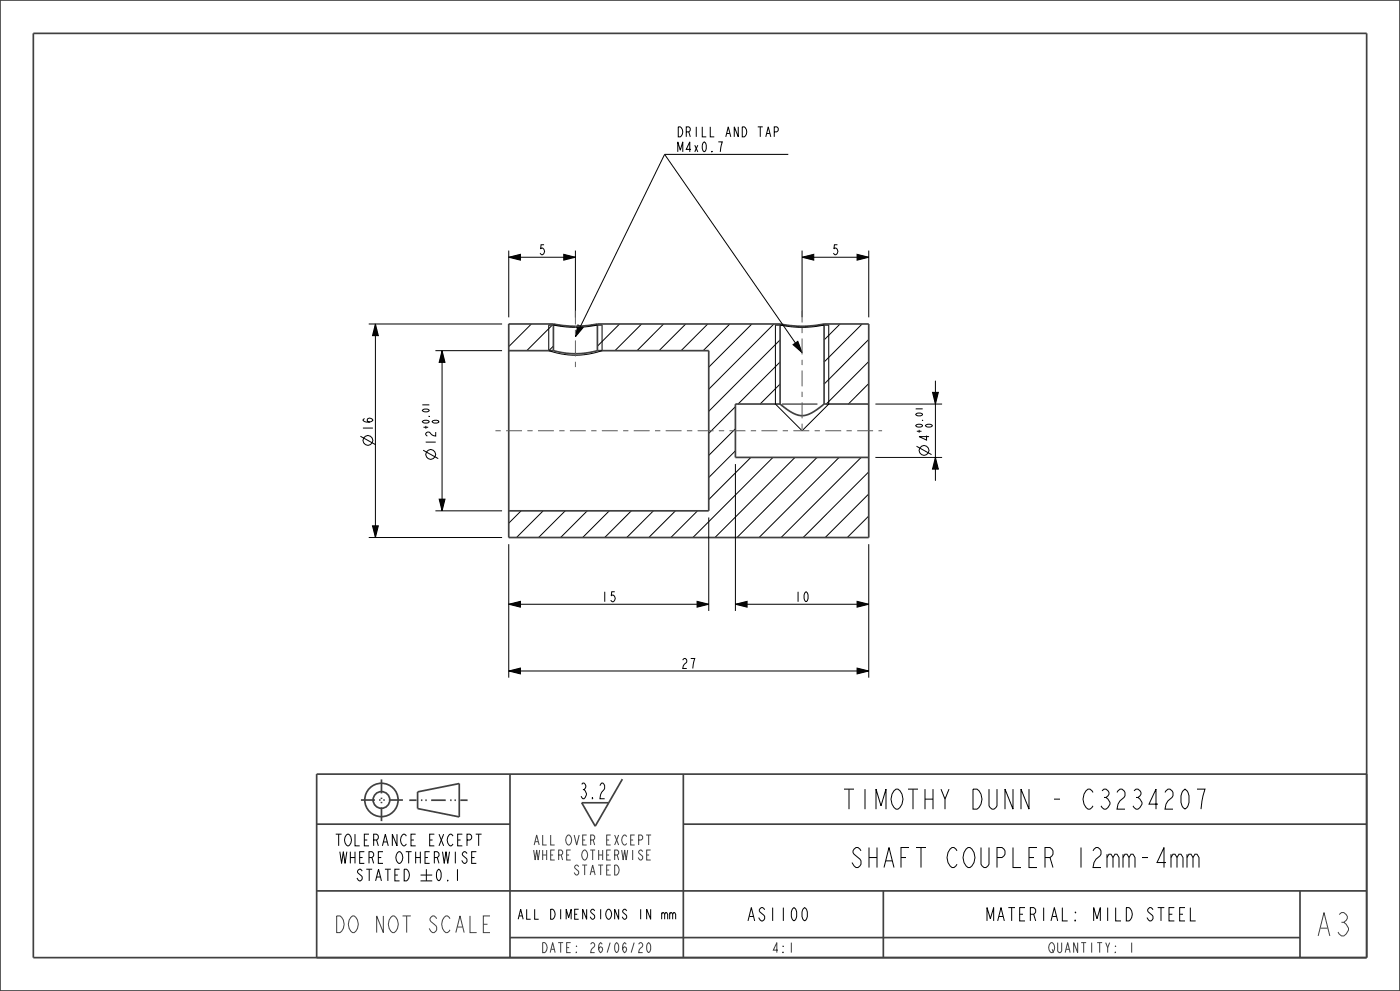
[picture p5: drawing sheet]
<svg xmlns="http://www.w3.org/2000/svg" width="420mm" height="297mm" viewBox="0 0 420 297" stroke-linecap="round" stroke-linejoin="round" font-family="sans-serif">
<g fill="none" stroke="#000" stroke-width=".3">
<path d="M199.4 46.3l-26.8 54.6M199.4 46.3l41.2 59.4M199.4 46.3h37.1M152.6 77.1l3.5-.9v1.8zM152.6 75.1v20M152.6 77.1h20M169.1 76.2l3.5 .9-3.5 .9zM172.6 75.1v20M240.6 77.1l3.5-.9v1.8zM240.6 75.1v20M240.6 77.1h20M257.1 76.2l3.5 .9-3.5 .9z"/>
<path d="M260.6 75.1v20M110.6 97.1h40M112.6 97.1l.9 3.5h-1.7zM112.6 97.1v64M152.8 97.1l-.2 .2M159.4 97.1l-6.8 6.8M164.6 97.4v7.7M166 97.4a31.7 31.7 0 0 0 13.2 0M166 97.1l-8 8M173.4 97.4l1.5 .8-2.3 2.7zM179.3 97.1h-.1M180.6 97.4v7.7a24 24 0 0 1-16 0"/>
<path d="M185.9 97.1l-6.7 6.6M192.5 97.1l-8 8M199.1 97.1l-8 8M205.7 97.1l-8 8M212.3 97.1l-8 8M219 97.1l-8 8M225.6 97.1l-13 12.9M232.2 97.1l-19.6 19.6M232.6 97.4v23.7l8 8 8-8v-23.7M234 97.4a31.7 31.7 0 0 0 13.2 0M252 97.1l-4.8 4.8M258.6 97.1l-11.4 11.4"/>
<path d="M130.6 105.1h20M132.6 105.1l.9 3.5h-1.7zM132.6 105.1v48M166 103.7l-1.4 1.4M234 101.9l-21.4 21.4M234 108.5l-12.6 12.6M234 115.1l-6 6M237.9 103.3l1.4-1 1.3 3.4zM260.6 101.7l-13.4 13.4M260.6 108.3l-12.7 12.8M260.6 115l-6.1 6.1M279.7 117.6h1.8l-.9 3.5z"/>
<path d="M280.6 114.1v30M108.1 130.7l4.5 2.5M127 134.9l4.5 2.5M220.6 121.9l-8 8M220.6 128.5l-8 8M220.6 135.1l-8 8M220.6 139.1v44M225.3 137.1l-12.7 12.6M231.9 137.1l-24 24M234.6 121.1h10.6M238.5 137.1l-24 24M245.1 137.1l-24 24"/>
<path d="M251.7 137.1l-24 24M258.3 137.1l-24 24M262.6 137.1h20M262.6 121.1h20M275 133.7l4.5 2.5M280.6 137.1l.9 3.5h-1.8zM111.8 157.6h1.7l-.9 3.5zM130.6 153.1h20M131.8 149.6h1.7l-.9 3.5zM156.3 153.1l-3.7 3.7M163 153.1l-8 8M169.6 153.1l-8 8"/>
<path d="M176.2 153.1l-8 8M182.8 153.1l-8 8M189.4 153.1l-8 8M196 153.1l-8 8M202.6 153.1l-8 8M209.3 153.1l-8 8M212.6 155.1v28M260.6 141.4l-19.6 19.7M260.6 148l-13 13.1M260.6 154.7l-6.4 6.4M110.6 161.1h40M152.6 163.1v40"/>
<path d="M260.6 163.1v40M152.6 181.1l3.5-.9v1.8zM152.6 181.1h60M209.1 180.2l3.5 .9-3.5 .9zM220.6 181.1l3.5-.9v1.8zM220.6 181.1h40M257.1 180.2l3.5 .9-3.5 .9zM152.6 201.1l3.5-.9v1.8zM152.6 201.1h108M257.1 200.2l3.5 .9-3.5 .9zM126.2 262.3h3.5M126.2 264h3.5"/>
<path d="M127.9 260.5v3.5"/>
<circle cx="110.4" cy="132" r="1.47"/>
<circle cx="129.2" cy="136.2" r="1.47"/>
<circle cx="277.2" cy="135" r="1.47"/>
</g>
<g fill="none" stroke="#404040" stroke-width=".51">
<path d="M0 0h420v297h-420zM10 10h400v277h-400zM164.6 97.4h3.2M166 97.1a32 32 0 0 0 13.2 0M166 97.1h-13.4v64h108v-64h-13.4M166 97.1v8M177.4 97.4h3.2M179.2 97.1v8M179.2 97.1h54.8M232.6 97.4h3.2M234 97.1a32 32 0 0 0 13.2 0M234 97.1v24"/>
<path d="M245.4 97.4h3.2M247.2 97.1v24M152.6 105.1h13.4M166 105.1a24 24 0 0 0 13.2 0M179.2 105.1h33.4v48h-60M234 121.1a11.1 11.1 0 0 0 7 3.5 12.6 12.6 0 0 0 6.2-3.5M234 121.1h-13.4v16h40M247.2 121.1h13.4M122.8 239.8h2.2M125.3 237.3l12.5-2.5v10l-12.5-2.5zM126.3 239.8h.4M127.6 239.8h.4"/>
<path d="M129.3 239.8h4.4M135 239.8h.5M136.3 239.8h.5M138.1 239.8h2.2M153 232v55M186.7 233.5l-8.1 14.1-4.1-7M205 232v55M410 232h-315v55M95 247h58M205 247h205M95 267h315M265 267v20"/>
<path d="M390 267v20M153 281h237"/>
<circle cx="114.4" cy="239.7" r="5"/>
<circle cx="114.4" cy="239.7" r="2.5"/>
</g>
<g fill="#000">
<path d="M152.6 77.1l3.5-.9v1.8zM169.1 76.2l3.5 .9-3.5 .9zM240.6 77.1l3.5-.9v1.8zM257.1 76.2l3.5 .9-3.5 .9zM112.6 97.1l.9 3.5h-1.7zM132.6 105.1l.9 3.5h-1.7zM173.4 97.4l1.5 .8-2.3 2.7zM237.9 103.3l1.4-1 1.3 3.4zM280.6 137.1l.9 3.5h-1.8zM279.7 117.6h1.8l-.9 3.5zM131.8 149.6h1.7l-.9 3.5zM111.8 157.6h1.7l-.9 3.5z"/>
<path d="M152.6 181.1l3.5-.9v1.8zM209.1 180.2l3.5 .9-3.5 .9zM220.6 181.1l3.5-.9v1.8zM257.1 180.2l3.5 .9-3.5 .9zM152.6 201.1l3.5-.9v1.8zM257.1 200.2l3.5 .9-3.5 .9z"/>
</g>
<path d="M108.3 239.8h12.7M114.4 233.6v12.5" fill="none" stroke="#404040" stroke-width=".51" stroke-dasharray="4.2 1.3 .4 .8 .4 1.3" stroke-linecap="butt"/>
<!-- layer: 02___PRT_ALL_AXES -->
<path d="M172.6 110v-16.9M148.6 129.1h116M240.6 128.6v-35.5" fill="none" stroke="#5d5d5d" stroke-width=".3" stroke-dasharray="1.6 1.6 4.8 1.6" stroke-linecap="butt"/>
<text font-size="9.1" fill="#404040" x="394.5" y="280.5">A3</text>
<g font-size="7.8">
<text x="253.7" y="242.5">TIMOTHY DUNN - C3234207</text>
<text x="256" y="260">SHAFT COUPLER 12mm-4mm</text>
</g>
<text font-size="6.5" fill="#404040" x="100.6" y="279.5">DO NOT SCALE</text>
<text font-size="6.1" fill="#404040" x="173.6" y="239.4">3.2</text>
<g font-size="5.2">
<text x="224.1" y="276">AS1100</text>
<text x="296.3" y="276">MATERIAL: MILD STEEL</text>
</g>
<g font-size="4.5">
<text x="100.8" y="253.5">TOLERANCE EXCEPT</text>
<text x="102.2" y="258.8">WHERE OTHERWISE</text>
<text x="106.8" y="264">STATED</text>
<text x="130.4" y="264">0.1</text>
</g>
<g font-size="3.9">
<text x="202.9" y="41">DRILL AND TAP</text>
<text x="202.9" y="45.5">M4x0.7</text>
<text x="161.4" y="76.3">5</text>
<text x="249.4" y="76.3">5</text>
<text x="111.9" y="129.5" transform="rotate(-90 111.9 129.5)">16</text>
<text x="130.7" y="133.7" transform="rotate(-90 130.7 133.7)">12</text>
<text x="278.7" y="132.5" transform="rotate(-90 278.7 132.5)">4</text>
<text x="180.2" y="180.3">15</text>
<text x="238.2" y="180.3">10</text>
<text x="204.2" y="200.3">27</text>
<text x="155.6" y="275.5">ALL DIMENSIONS IN mm</text>
</g>
<g font-size="3.9" fill="#404040">
<text x="160.3" y="253.3">ALL OVER EXCEPT</text>
<text x="160.3" y="257.8">WHERE OTHERWISE</text>
<text x="172" y="262.3">STATED</text>
<text x="162.6" y="285.5">DATE: 26/06/20</text>
<text x="231.5" y="285.5">4:1</text>
<text x="314.6" y="285.5">QUANTITY: 1</text>
</g>
<g font-size="2.7">
<text x="128.8" y="128.9" transform="rotate(-90 128.8 128.9)">+0.01</text>
<text x="131.7" y="127.3" transform="rotate(-90 131.7 127.3)">0</text>
<text x="276.8" y="130.1" transform="rotate(-90 276.8 130.1)">+0.01</text>
<text x="279.7" y="128.5" transform="rotate(-90 279.7 128.5)">0</text>
</g>
</svg>
